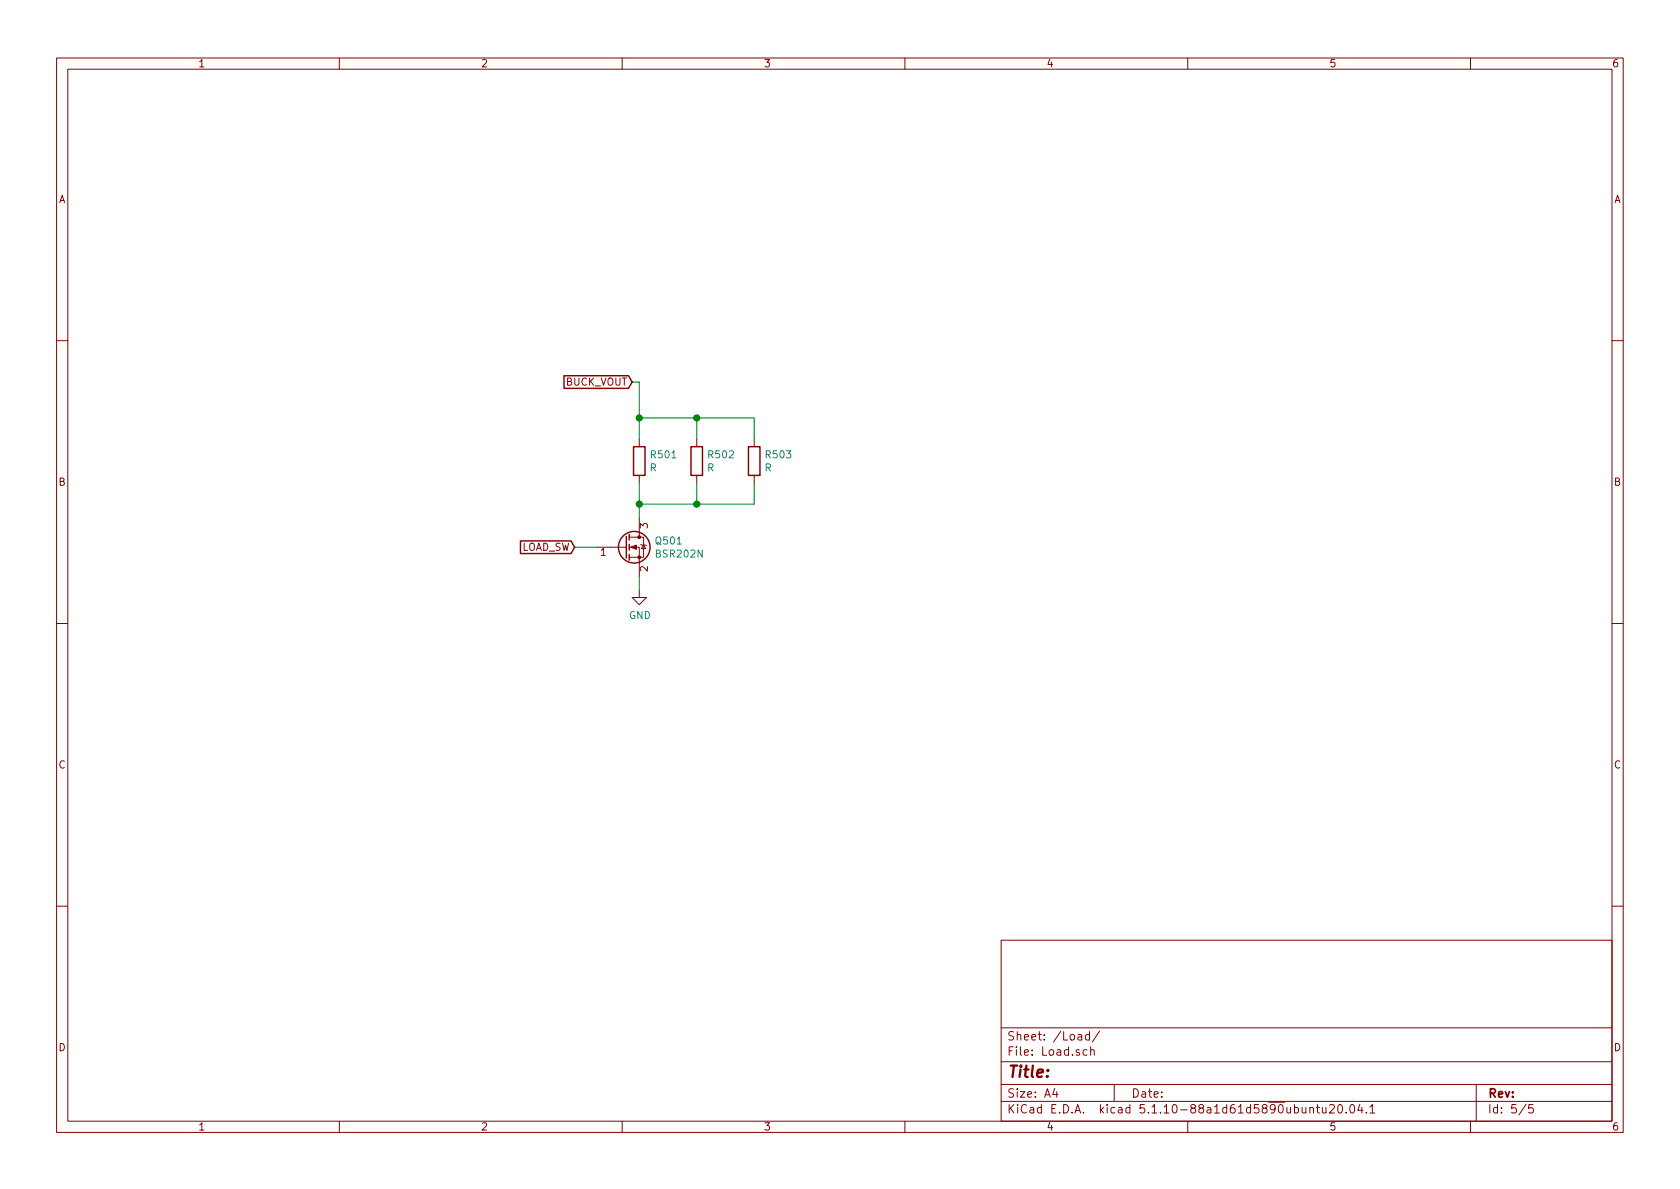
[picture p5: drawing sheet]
EESchema Schematic File Version 4
EELAYER 30 0
EELAYER END
$Descr A4 11693 8268
encoding utf-8
Sheet 5 5
Title ""
Date ""
Rev ""
Comp ""
Comment1 ""
Comment2 ""
Comment3 ""
Comment4 ""
$EndDescr
$Comp
L power:GND #PWR0195
U 1 1
P 4450 4100
F 0 "#PWR0195" H 4450 3850 50  0001 C CNN
F 1 "GND" H 4455 3927 50  0000 C CNN
F 2 "" H 4450 4100 50  0001 C CNN
F 3 "" H 4450 4100 50  0001 C CNN
	1    4450 4100
	1    0    0    -1  
$EndComp
Wire Wire Line
	4450 4100 4450 4000
Wire Wire Line
	4450 3500 4450 3600
Text GLabel 4000 3800 0    50   Input ~ 0
LOAD_SW
Wire Wire Line
	4000 3800 4150 3800
$Comp
L Device:Q_NMOS_GSD Q501
U 1 1
P 4350 3800
AR Path="/61AE0010/61EA619F" Ref="Q501"  Part="1" 
AR Path="/61EA619F" Ref="Q?"  Part="1" 
F 0 "Q501" H 4555 3846 50  0000 L CNN
F 1 "BSR202N" H 4555 3755 50  0000 L CNN
F 2 "Package_TO_SOT_SMD:SOT-23" H 4550 3900 50  0001 C CNN
F 3 "~" H 4350 3800 50  0001 C CNN
F 4 "BSR202NL6327HTSA1" H 4350 3800 50  0001 C CNN "MPN"
	1    4350 3800
	1    0    0    -1  
$EndComp
Connection ~ 4850 3500
Connection ~ 4450 3500
Wire Wire Line
	5250 3500 4850 3500
Wire Wire Line
	4850 3500 4450 3500
Wire Wire Line
	5250 3350 5250 3500
Wire Wire Line
	4850 3350 4850 3500
Wire Wire Line
	4450 3350 4450 3500
Connection ~ 4850 2900
Wire Wire Line
	5250 2900 5250 3050
Wire Wire Line
	4850 2900 5250 2900
Wire Wire Line
	4450 2900 4450 3050
Connection ~ 4450 2900
Wire Wire Line
	4850 2900 4850 3050
Wire Wire Line
	4450 2900 4850 2900
Wire Wire Line
	4450 2650 4450 2900
Wire Wire Line
	4400 2650 4450 2650
Text GLabel 4400 2650 0    50   Input ~ 0
BUCK_VOUT
$Comp
L Device:R R503
U 1 1
P 5250 3200
F 0 "R503" H 5320 3246 50  0000 L CNN
F 1 "R" H 5320 3155 50  0000 L CNN
F 2 "Resistor_SMD:R_2512_6332Metric" V 5180 3200 50  0001 C CNN
F 3 "~" H 5250 3200 50  0001 C CNN
	1    5250 3200
	1    0    0    -1  
$EndComp
$Comp
L Device:R R502
U 1 1
P 4850 3200
F 0 "R502" H 4920 3246 50  0000 L CNN
F 1 "R" H 4920 3155 50  0000 L CNN
F 2 "Resistor_SMD:R_2512_6332Metric" V 4780 3200 50  0001 C CNN
F 3 "~" H 4850 3200 50  0001 C CNN
	1    4850 3200
	1    0    0    -1  
$EndComp
$Comp
L Device:R R501
U 1 1
P 4450 3200
F 0 "R501" H 4520 3246 50  0000 L CNN
F 1 "R" H 4520 3155 50  0000 L CNN
F 2 "Resistor_SMD:R_2512_6332Metric" V 4380 3200 50  0001 C CNN
F 3 "~" H 4450 3200 50  0001 C CNN
	1    4450 3200
	1    0    0    -1  
$EndComp
$EndSCHEMATC
